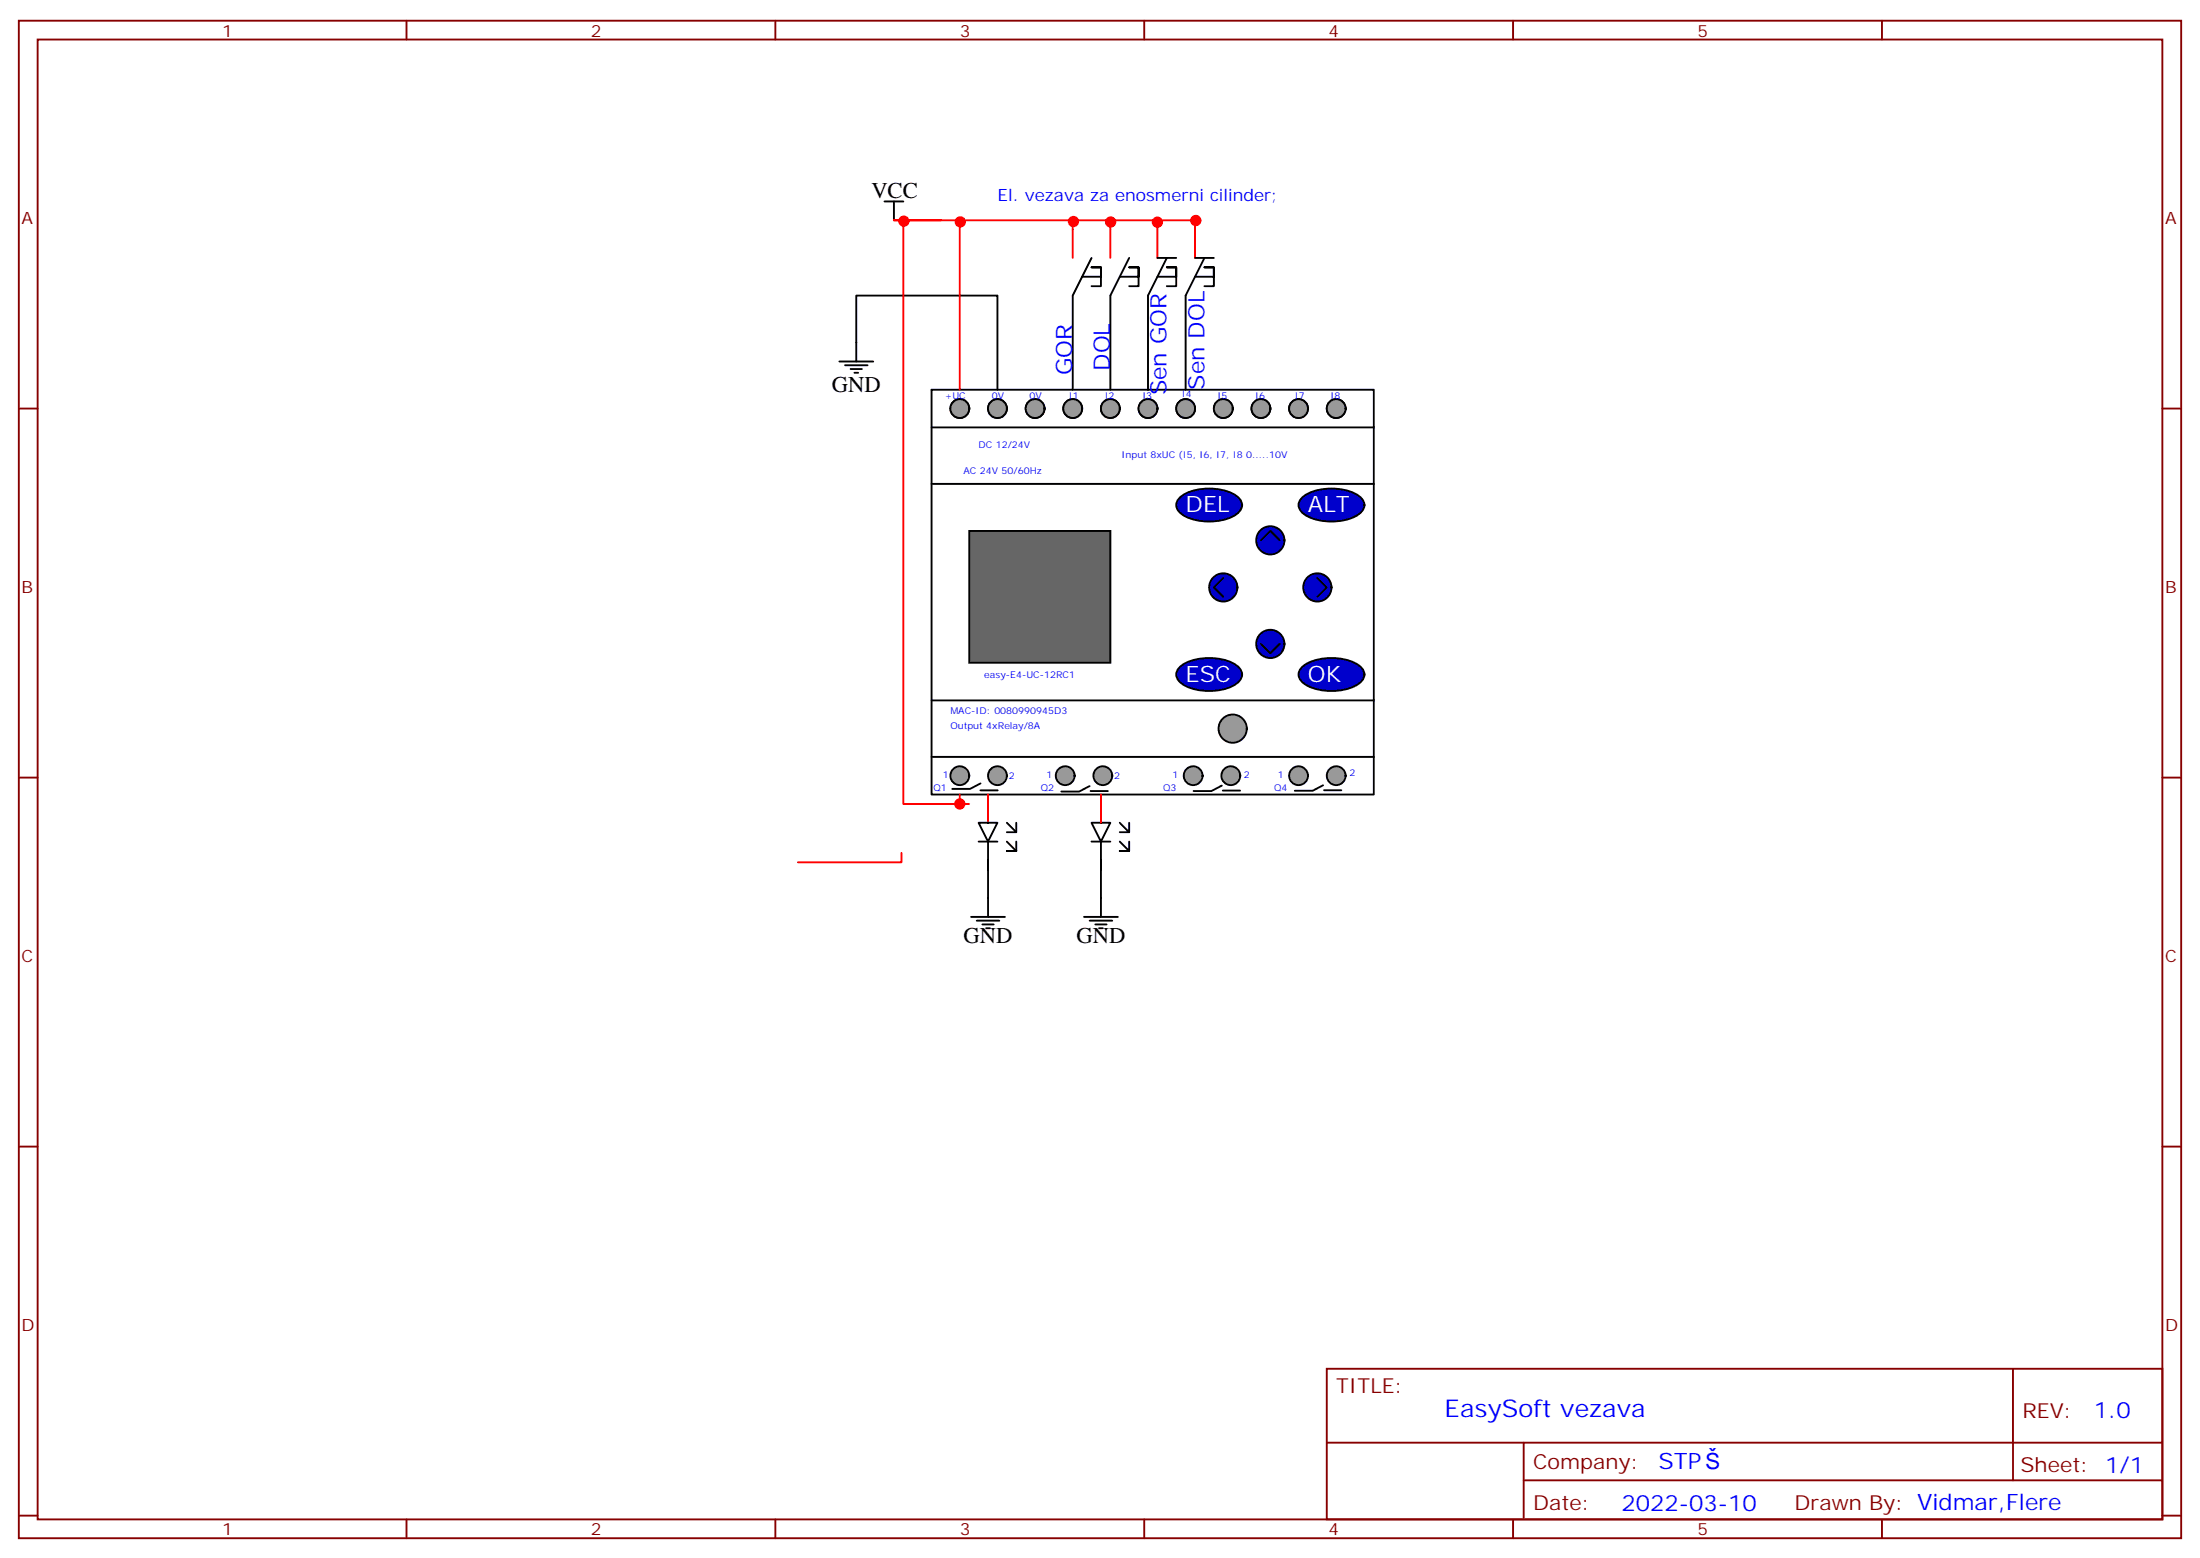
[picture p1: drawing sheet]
<svg xmlns="http://www.w3.org/2000/svg" width="412mm" height="292mm" viewBox="0 0 412 292" stroke-linecap="round" stroke-linejoin="round" font-family="sans-serif">
<g fill="none" stroke="#870000" stroke-width=".35">
<path d="M3.5 3.9h405.4v284.3h-405.4zM7.1 7.4h398.2v277.3h-398.2zM76.2 3.9v3.5M145.3 3.9v3.5M214.5 3.9v3.5M283.6 3.9v3.5M352.8 3.9v3.5M3.5 76.6h3.6M405.3 76.6h3.6M3.5 145.7h3.6M405.3 145.7h3.6M3.5 214.8h3.6"/>
<path d="M405.3 214.8h3.6M248.7 256.5h156.6v28.2h-156.6zM377.3 256.5v20.9M248.7 270.3h156.5M285.6 277.4h119.6M285.6 270.3v14.1M3.5 284h3.6M76.2 284.7v3.5M145.3 284.7v3.5M214.5 284.7v3.5M283.6 284.7v3.5M352.8 284.7v3.5"/>
<path d="M405.3 284h3.6"/>
</g>
<path d="M174.6 73h82.9v75.9h-82.9zM174.6 80.1h82.9M174.6 90.7h82.9M174.6 131.2h82.9M174.6 141.8h82.9" fill="none" stroke="#000" stroke-width=".35"/>
<path d="M181.7 99.5h26.4v24.7h-26.4z" fill="#666" stroke="#000" stroke-width=".35"/>
<g fill="#00c" stroke="#000" stroke-width=".35">
<path d="M221.3 93.1a10.1 10.1 0 0 1 10.7 0 1.86 1.86 0 0 1 0 3.1 10.1 10.1 0 0 1-10.7 0 1.86 1.86 0 0 1 0-3.1z"/>
<path d="M244.3 93.1a10.1 10.1 0 0 1 10.6 0 1.86 1.86 0 0 1 0 3.1 10.1 10.1 0 0 1-10.6 0 1.86 1.86 0 0 1 0-3.1z"/>
<path d="M221.3 124.8a10.1 10.1 0 0 1 10.7 0 1.86 1.86 0 0 1 0 3.1 10.1 10.1 0 0 1-10.7 0 1.86 1.86 0 0 1 0-3.1z"/>
<path d="M244.3 124.8a10.1 10.1 0 0 1 10.6 0 1.86 1.86 0 0 1 0 3.1 10.1 10.1 0 0 1-10.6 0 1.86 1.86 0 0 1 0-3.1z"/>
<circle cx="238.1" cy="101.2" r="2.65"/>
<circle cx="246.9" cy="110.1" r="2.65"/>
<circle cx="229.3" cy="110.1" r="2.65"/>
<circle cx="238.1" cy="120.6" r="2.65"/>
</g>
<g fill="none" stroke="#000" stroke-width=".35">
<circle cx="179.9" cy="76.6" r="1.76"/>
<circle cx="187" cy="76.6" r="1.76"/>
<circle cx="194" cy="76.6" r="1.76"/>
<circle cx="201.1" cy="76.6" r="1.76"/>
<circle cx="208.1" cy="76.6" r="1.76"/>
<circle cx="215.2" cy="76.6" r="1.76"/>
<circle cx="222.2" cy="76.6" r="1.76"/>
<circle cx="229.3" cy="76.6" r="1.76"/>
<circle cx="236.4" cy="76.6" r="1.76"/>
<circle cx="243.4" cy="76.6" r="1.76"/>
<circle cx="250.5" cy="76.6" r="1.76"/>
</g>
<g fill="#999" stroke="#000" stroke-width=".35">
<circle cx="250.5" cy="145.3" r="1.76"/>
<circle cx="243.4" cy="145.3" r="1.76"/>
<circle cx="230.7" cy="145.3" r="1.76"/>
<circle cx="223.7" cy="145.3" r="1.76"/>
<circle cx="206.7" cy="145.3" r="1.76"/>
<circle cx="199.7" cy="145.3" r="1.76"/>
<circle cx="187" cy="145.3" r="1.76"/>
<circle cx="179.9" cy="145.3" r="1.76"/>
<circle cx="231.1" cy="136.5" r="2.65"/>
<circle cx="179.9" cy="76.6" r="1.76"/>
<circle cx="187" cy="76.6" r="1.76"/>
<circle cx="194" cy="76.6" r="1.76"/>
<circle cx="201.1" cy="76.6" r="1.76"/>
<circle cx="208.1" cy="76.6" r="1.76"/>
<circle cx="215.2" cy="76.6" r="1.76"/>
<circle cx="222.2" cy="76.6" r="1.76"/>
<circle cx="229.3" cy="76.6" r="1.76"/>
<circle cx="236.4" cy="76.6" r="1.76"/>
<circle cx="243.4" cy="76.6" r="1.76"/>
<circle cx="250.5" cy="76.6" r="1.76"/>
</g>
<g fill="none" stroke="#000" stroke-width=".35">
<path d="M165.8 37.7h3.5M167.6 37.7v3.6M202.8 51.9h3.6v-1.8h-1.8h1.8v3.5h-1.8M204.6 48.3l-3.5 7.1v17.6M209.9 51.9h3.5v-1.8h-1.7h1.7v3.5h-1.7M211.7 48.3l-3.6 7.1v17.6M217 51.9h3.5v-1.8h-1.8h1.8v3.5h-1.8M217 48.3h3.5M218.7 48.3l-3.5 7.1v17.6M224 51.9h3.5v-1.8h-1.7h1.7v3.5h-1.7M224 48.3h3.5M225.8 48.3l-3.6 7.1v17.6"/>
<path d="M157.3 67.7h6.4M158.4 68.4h4.2M159.5 69.1h2.1M160.2 69.8h.7M160.5 67.7v-12.3h26.5v17.6M229.3 108.3l-1.8 1.8 1.8 1.7M236.4 101.2l1.7-1.7 1.8 1.7M246.9 108.3l1.8 1.8-1.8 1.7M236.4 120.6l1.7 1.8 1.8-1.8M183.4 154.2h3.6l-1.8 3.5zM183.4 157.7h3.6M183.8 148.1h3.2"/>
<path d="M183.8 146.8l-2 1h-3.3M185.2 157.7v5.3v-1.8M188.7 157.7l1.8 1.8h-1.8h1.8v-1.8M188.7 154.2l1.8 1.7M190.5 154.2v1.7h-1.8M204.2 147.3l-1.9 1h-3.4M204.4 148.2h3.3M204.6 154.2h3.5l-1.7 3.5zM204.6 157.7h3.5M206.4 157.7v5.3v-1.8M209.9 157.7l1.8 1.8h-1.8h1.8v-1.8M209.9 154.2l1.8 1.7"/>
<path d="M211.7 154.2v1.7h-1.8M229 147.2l-1.9 1h-3.4M229.2 148.1h3.3M248 147.1l-1.9 1.1h-3.4M248.2 148.1h3.2M182 171.8h6.4M183.1 172.5h4.2M184.1 173.2h2.2M184.9 173.9h.7M185.2 163v8.8M203.2 171.8h6.3M204.3 172.5h4.2"/>
<path d="M205.3 173.2h2.1M206 173.9h.7M206.4 163v8.8"/>
</g>
<path d="M169.3 41.3v109.3h10.6v-1.7M176.4 41.3h-8.8h56.4v7M179.9 41.3v31.7M201.1 41.3v7M208.1 41.3v7M217 41.3v7M169 159.8v1.8h-19.4M179.9 150.6h1.8M185.2 148.9v5.3M206.4 148.9v5.3" fill="none" stroke="#f00" stroke-width=".35"/>
<g fill="#f00" stroke="#f00" stroke-width=".35">
<circle cx="179.9" cy="150.6" r=".88"/>
<circle cx="169.4" cy="41.4" r=".88"/>
<circle cx="180" cy="41.6" r=".88"/>
<circle cx="201.2" cy="41.5" r=".88"/>
<circle cx="208.2" cy="41.6" r=".88"/>
<circle cx="217" cy="41.6" r=".88"/>
<circle cx="224.2" cy="41.3" r=".88"/>
</g>
<text font-size="4.6" fill="#00f" x="270.8" y="265.5">EasySoft vezava</text>
<g font-size="4.2">
<text x="163.3" y="37">VCC</text>
<text x="155.9" y="73.4">GND</text>
<text x="180.6" y="176.7">GND</text>
<text x="201.8" y="176.7">GND</text>
</g>
<g font-size="4.2" fill="#00f">
<text x="201" y="70.3" transform="rotate(-90 201 70.3)">GOR</text>
<text x="208" y="69.5" transform="rotate(-90 208 69.5)">DOL</text>
<text x="218.7" y="74.1" transform="rotate(-90 218.7 74.1)">Sen GOR</text>
<text x="225.8" y="73" transform="rotate(-90 225.8 73)">Sen DOL</text>
<text x="392.5" y="265.7">1.0</text>
<text x="310.9" y="275.3">STP</text>
<text x="304" y="283.1">2022-03-10</text>
</g>
<g font-size="4.2" fill="#fff">
<text x="222.2" y="96">DEL</text>
<text x="245.2" y="96">ALT</text>
<text x="222.2" y="127.7">ESC</text>
<text x="245.2" y="127.7">OK</text>
</g>
<g font-size="3.9" fill="#800">
<text x="250.5" y="261.1">TITLE:</text>
<text x="379.1" y="265.7">REV:</text>
<text x="287.4" y="275.3">Company:</text>
<text x="378.7" y="275.9">Sheet: 1/1</text>
<text x="287.4" y="282.9">Date:</text>
<text x="336.4" y="283">Drawn By: Vidmar,Flere</text>
</g>
<g font-size="3.2" fill="#800">
<text x="41.6" y="6.9">1</text>
<text x="110.8" y="6.9">2</text>
<text x="179.9" y="6.9">3</text>
<text x="249.1" y="6.9">4</text>
<text x="318.2" y="6.9">5</text>
<text x="4.1" y="42">A</text>
<text x="405.9" y="42">A</text>
<text x="4.1" y="111.1">B</text>
<text x="405.9" y="111.1">B</text>
<text x="4.1" y="180.3">C</text>
<text x="405.9" y="180.3">C</text>
<text x="4.1" y="249.4">D</text>
<text x="405.9" y="249.4">D</text>
<text x="41.6" y="287.7">1</text>
<text x="110.8" y="287.7">2</text>
<text x="179.9" y="287.7">3</text>
<text x="249.1" y="287.7">4</text>
<text x="318.2" y="287.7">5</text>
</g>
<text font-size="3.2" fill="#00f" x="187" y="37.7">El. vezava za enosmerni cilinder;</text>
<g font-size="1.8" fill="#00f">
<text x="177.1" y="74.8">+UC</text>
<text x="185.9" y="74.8">0V</text>
<text x="193" y="74.8">0V</text>
<text x="200.4" y="74.8">I1</text>
<text x="207.1" y="74.8">I2</text>
<text x="214.1" y="74.8">I3</text>
<text x="221.5" y="74.4">I4</text>
<text x="228.2" y="74.8">I5</text>
<text x="235.3" y="74.8">I6</text>
<text x="242.7" y="74.8">I7</text>
<text x="249.4" y="74.8">I8</text>
<text x="183.4" y="84">DC 12/24V</text>
<text x="180.6" y="88.9">AC 24V 50/60Hz</text>
<text x="210.3" y="85.7">Input 8xUC (I5, I6, I7, I8 0.....10V</text>
<text x="184.5" y="127">easy-E4-UC-12RC1</text>
<text x="178.2" y="133.7">MAC-ID: 0080990945D3</text>
<text x="178.2" y="136.5">Output 4xRelay/8A</text>
<text x="175" y="148.2">Q1</text>
<text x="176.7" y="145.7">1</text>
<text x="189.1" y="146">2</text>
<text x="195.1" y="148.2">Q2</text>
<text x="196.1" y="145.7">1</text>
<text x="208.8" y="146">2</text>
<text x="218" y="148.2">Q3</text>
<text x="219.8" y="145.7">1</text>
<text x="233.2" y="145.7">2</text>
<text x="238.8" y="148.2">Q4</text>
<text x="239.5" y="145.7">1</text>
<text x="252.9" y="145.3">2</text>
</g>
</svg>
